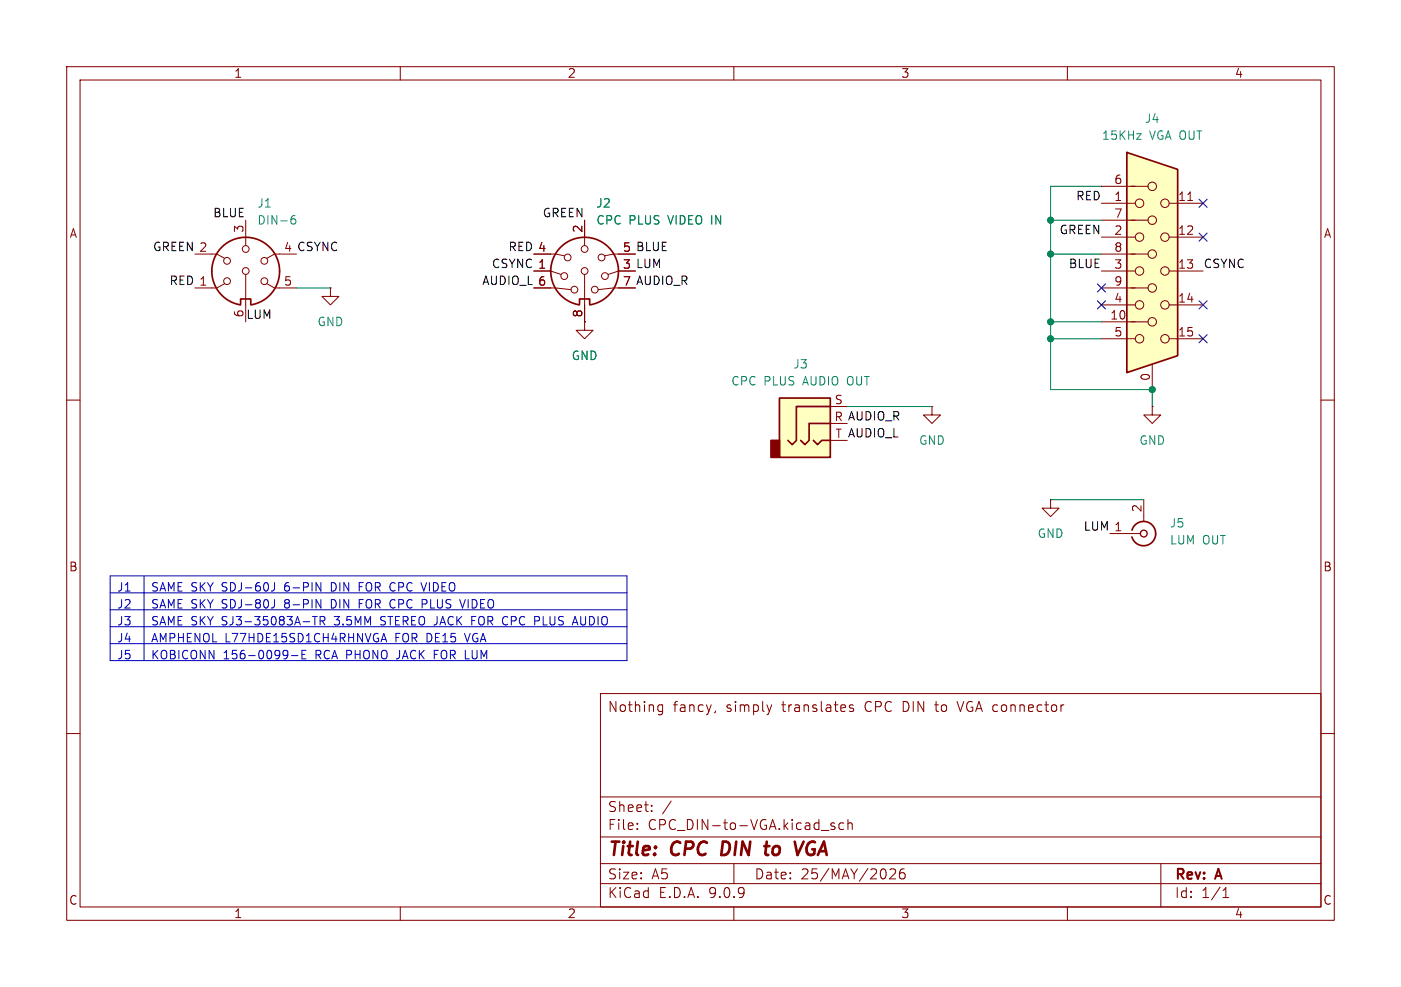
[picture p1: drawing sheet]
(kicad_sch
 (version 20250114)
 (generator "eeschema")
 (generator_version "9.0")
 (paper "A5")
 (title_block
  (title "CPC DIN to VGA")
  (date "25/MAY/2026")
  (rev "A")
  (comment 4 "Nothing fancy, simply translates CPC DIN to VGA connector"))
 (lib_symbols
  (symbol "Connector:Conn_Coaxial"
   (pin_names
    (offset 1.016) (hide yes)) (exclude_from_sim no) (in_bom yes) (on_board yes)
   (property "Reference" "J" (at 0.254 3.048 0) (effects (font (size 1.27 1.27))))
   (property "Value" "Conn_Coaxial" (at 2.921 0 90) (effects (font (size 1.27 1.27))))
   (property "Footprint" "" (at 0 0 0) (effects (font (size 1.27 1.27)) (hide yes)))
   (property "Datasheet" "~" (at 0 0 0) (effects (font (size 1.27 1.27)) (hide yes)))
   (property "Description" "coaxial connector (BNC, SMA, SMB, SMC, Cinch/RCA, LEMO, ...)" (at 0 0 0) (effects (font (size 1.27 1.27)) (hide yes)))
   (symbol "Conn_Coaxial_0_1"
    (polyline (pts (xy -2.54 0) (xy -0.508 0)) (stroke (width 0) (type default)) (fill (type none)))
    (arc (start 1.778 0) (mid 0.222 -1.8079) (end -1.778 -0.508) (stroke (width 0.254) (type default)) (fill (type none)))
    (arc (start -1.778 0.508) (mid 0.2221 1.8084) (end 1.778 0) (stroke (width 0.254) (type default)) (fill (type none)))
    (circle (center 0 0) (radius 0.508) (stroke (width 0.2032) (type default)) (fill (type none)))
    (polyline (pts (xy 0 -2.54) (xy 0 -1.778)) (stroke (width 0) (type default)) (fill (type none))))
   (symbol "Conn_Coaxial_1_1"
    (pin passive line (at -5.08 0 0) (length 2.54) (name "In" (effects (font (size 1.27 1.27)))) (number "1" (effects (font (size 1.27 1.27)))))
    (pin passive line (at 0 -5.08 90) (length 2.54) (name "Ext" (effects (font (size 1.27 1.27)))) (number "2" (effects (font (size 1.27 1.27))))))
   (embedded_fonts no))
  (symbol "Connector:DE15_Socket_HighDensity_MountingHoles"
   (pin_names
    (offset 1.016) (hide yes)) (exclude_from_sim no) (in_bom yes) (on_board yes)
   (property "Reference" "J" (at 0 21.59 0) (effects (font (size 1.27 1.27))))
   (property "Value" "DE15_Socket_HighDensity_MountingHoles" (at 0 19.05 0) (effects (font (size 1.27 1.27))))
   (property "Footprint" "" (at -24.13 10.16 0) (effects (font (size 1.27 1.27)) (hide yes)))
   (property "Datasheet" "~" (at -24.13 10.16 0) (effects (font (size 1.27 1.27)) (hide yes)))
   (property "Description" "15-pin D-SUB connector, socket (female), High density (3 columns), Triple Row, Generic, VGA-connector, Mounting Hole" (at 0 0 0) (effects (font (size 1.27 1.27)) (hide yes)))
   (symbol "DE15_Socket_HighDensity_MountingHoles_0_1"
    (polyline (pts (xy -3.81 17.78) (xy -3.81 -15.24) (xy 3.81 -12.7) (xy 3.81 15.24) (xy -3.81 17.78)) (stroke (width 0.254) (type default)) (fill (type background)))
    (polyline (pts (xy -3.175 7.62) (xy -0.635 7.62)) (stroke (width 0) (type default)) (fill (type none)))
    (circle (center -1.905 10.16) (radius 0.635) (stroke (width 0) (type default)) (fill (type none)))
    (circle (center -1.905 5.08) (radius 0.635) (stroke (width 0) (type default)) (fill (type none)))
    (circle (center -1.905 0) (radius 0.635) (stroke (width 0) (type default)) (fill (type none)))
    (circle (center -1.905 -5.08) (radius 0.635) (stroke (width 0) (type default)) (fill (type none)))
    (circle (center -1.905 -10.16) (radius 0.635) (stroke (width 0) (type default)) (fill (type none)))
    (polyline (pts (xy -0.635 12.7) (xy -3.175 12.7)) (stroke (width 0) (type default)) (fill (type none)))
    (polyline (pts (xy -0.635 2.54) (xy -3.175 2.54)) (stroke (width 0) (type default)) (fill (type none)))
    (polyline (pts (xy -0.635 -2.54) (xy -3.175 -2.54)) (stroke (width 0) (type default)) (fill (type none)))
    (polyline (pts (xy -0.635 -7.62) (xy -3.175 -7.62)) (stroke (width 0) (type default)) (fill (type none)))
    (circle (center 0 12.7) (radius 0.635) (stroke (width 0) (type default)) (fill (type none)))
    (circle (center 0 7.62) (radius 0.635) (stroke (width 0) (type default)) (fill (type none)))
    (circle (center 0 2.54) (radius 0.635) (stroke (width 0) (type default)) (fill (type none)))
    (circle (center 0 -2.54) (radius 0.635) (stroke (width 0) (type default)) (fill (type none)))
    (circle (center 0 -7.62) (radius 0.635) (stroke (width 0) (type default)) (fill (type none)))
    (circle (center 1.905 10.16) (radius 0.635) (stroke (width 0) (type default)) (fill (type none)))
    (circle (center 1.905 5.08) (radius 0.635) (stroke (width 0) (type default)) (fill (type none)))
    (circle (center 1.905 0) (radius 0.635) (stroke (width 0) (type default)) (fill (type none)))
    (circle (center 1.905 -5.08) (radius 0.635) (stroke (width 0) (type default)) (fill (type none)))
    (circle (center 1.905 -10.16) (radius 0.635) (stroke (width 0) (type default)) (fill (type none))))
   (symbol "DE15_Socket_HighDensity_MountingHoles_1_1"
    (pin passive line (at -7.62 12.7 0) (length 5.08) (name "~" (effects (font (size 1.27 1.27)))) (number "6" (effects (font (size 1.27 1.27)))))
    (pin passive line (at -7.62 10.16 0) (length 5.08) (name "~" (effects (font (size 1.27 1.27)))) (number "1" (effects (font (size 1.27 1.27)))))
    (pin passive line (at -7.62 7.62 0) (length 5.08) (name "~" (effects (font (size 1.27 1.27)))) (number "7" (effects (font (size 1.27 1.27)))))
    (pin passive line (at -7.62 5.08 0) (length 5.08) (name "~" (effects (font (size 1.27 1.27)))) (number "2" (effects (font (size 1.27 1.27)))))
    (pin passive line (at -7.62 2.54 0) (length 5.08) (name "~" (effects (font (size 1.27 1.27)))) (number "8" (effects (font (size 1.27 1.27)))))
    (pin passive line (at -7.62 0 0) (length 5.08) (name "~" (effects (font (size 1.27 1.27)))) (number "3" (effects (font (size 1.27 1.27)))))
    (pin passive line (at -7.62 -2.54 0) (length 5.08) (name "~" (effects (font (size 1.27 1.27)))) (number "9" (effects (font (size 1.27 1.27)))))
    (pin passive line (at -7.62 -5.08 0) (length 5.08) (name "~" (effects (font (size 1.27 1.27)))) (number "4" (effects (font (size 1.27 1.27)))))
    (pin passive line (at -7.62 -7.62 0) (length 5.08) (name "~" (effects (font (size 1.27 1.27)))) (number "10" (effects (font (size 1.27 1.27)))))
    (pin passive line (at -7.62 -10.16 0) (length 5.08) (name "~" (effects (font (size 1.27 1.27)))) (number "5" (effects (font (size 1.27 1.27)))))
    (pin passive line (at 0 -17.78 90) (length 3.81) (name "~" (effects (font (size 1.27 1.27)))) (number "0" (effects (font (size 1.27 1.27)))))
    (pin passive line (at 7.62 10.16 180) (length 5.08) (name "~" (effects (font (size 1.27 1.27)))) (number "11" (effects (font (size 1.27 1.27)))))
    (pin passive line (at 7.62 5.08 180) (length 5.08) (name "~" (effects (font (size 1.27 1.27)))) (number "12" (effects (font (size 1.27 1.27)))))
    (pin passive line (at 7.62 0 180) (length 5.08) (name "~" (effects (font (size 1.27 1.27)))) (number "13" (effects (font (size 1.27 1.27)))))
    (pin passive line (at 7.62 -5.08 180) (length 5.08) (name "~" (effects (font (size 1.27 1.27)))) (number "14" (effects (font (size 1.27 1.27)))))
    (pin passive line (at 7.62 -10.16 180) (length 5.08) (name "~" (effects (font (size 1.27 1.27)))) (number "15" (effects (font (size 1.27 1.27))))))
   (embedded_fonts no))
  (symbol "Connector:DIN-6"
   (pin_names
    (offset 1.016)) (exclude_from_sim no) (in_bom yes) (on_board yes)
   (property "Reference" "J" (at 3.175 5.715 0) (effects (font (size 1.27 1.27))))
   (property "Value" "DIN-6" (at 4.445 -4.445 0) (effects (font (size 1.27 1.27)) (justify left)))
   (property "Footprint" "" (at 0 0 0) (effects (font (size 1.27 1.27)) (hide yes)))
   (property "Datasheet" "http://www.mouser.com/ds/2/18/40_c091_abd_e-75918.pdf" (at 0 0 0) (effects (font (size 1.27 1.27)) (hide yes)))
   (property "Description" "6-pin DIN connector" (at 0 0 0) (effects (font (size 1.27 1.27)) (hide yes)))
   (symbol "DIN-6_0_1"
    (polyline (pts (xy -5.08 2.54) (xy -4.318 2.54) (xy -3.175 1.905)) (stroke (width 0) (type default)) (fill (type none)))
    (polyline (pts (xy -5.08 -2.54) (xy -4.318 -2.54) (xy -3.175 -1.905)) (stroke (width 0) (type default)) (fill (type none)))
    (circle (center -2.794 1.524) (radius 0.508) (stroke (width 0) (type default)) (fill (type none)))
    (circle (center -2.794 -1.524) (radius 0.508) (stroke (width 0) (type default)) (fill (type none)))
    (polyline (pts (xy -0.762 -4.953) (xy -0.762 -4.191) (xy 0.762 -4.191) (xy 0.762 -4.953)) (stroke (width 0.254) (type default)) (fill (type none)))
    (arc (start 5.08 0) (mid 3.8673 -3.3444) (end 0.762 -5.08) (stroke (width 0.254) (type default)) (fill (type none)))
    (polyline (pts (xy 0 5.08) (xy 0 3.81)) (stroke (width 0) (type default)) (fill (type none)))
    (circle (center 0 3.302) (radius 0.508) (stroke (width 0) (type default)) (fill (type none)))
    (circle (center 0 0) (radius 0.508) (stroke (width 0) (type default)) (fill (type none)))
    (arc (start -5.08 0) (mid 0 5.0579) (end 5.08 0) (stroke (width 0.254) (type default)) (fill (type none)))
    (polyline (pts (xy 0 -5.08) (xy 0 -0.508)) (stroke (width 0) (type default)) (fill (type none)))
    (arc (start -0.762 -5.08) (mid -3.8597 -3.3379) (end -5.08 0) (stroke (width 0.254) (type default)) (fill (type none)))
    (circle (center 2.794 1.524) (radius 0.508) (stroke (width 0) (type default)) (fill (type none)))
    (circle (center 2.794 -1.524) (radius 0.508) (stroke (width 0) (type default)) (fill (type none)))
    (polyline (pts (xy 5.08 2.54) (xy 4.318 2.54) (xy 3.175 1.905)) (stroke (width 0) (type default)) (fill (type none)))
    (polyline (pts (xy 5.08 -2.54) (xy 4.318 -2.54) (xy 3.175 -1.905)) (stroke (width 0) (type default)) (fill (type none))))
   (symbol "DIN-6_1_1"
    (pin passive line (at -7.62 2.54 0) (length 2.54) (name "~" (effects (font (size 1.27 1.27)))) (number "2" (effects (font (size 1.27 1.27)))))
    (pin passive line (at -7.62 -2.54 0) (length 2.54) (name "~" (effects (font (size 1.27 1.27)))) (number "1" (effects (font (size 1.27 1.27)))))
    (pin passive line (at 0 7.62 270) (length 2.54) (name "~" (effects (font (size 1.27 1.27)))) (number "3" (effects (font (size 1.27 1.27)))))
    (pin passive line (at 0 -7.62 90) (length 2.54) (name "~" (effects (font (size 1.27 1.27)))) (number "6" (effects (font (size 1.27 1.27)))))
    (pin passive line (at 7.62 2.54 180) (length 2.54) (name "~" (effects (font (size 1.27 1.27)))) (number "4" (effects (font (size 1.27 1.27)))))
    (pin passive line (at 7.62 -2.54 180) (length 2.54) (name "~" (effects (font (size 1.27 1.27)))) (number "5" (effects (font (size 1.27 1.27))))))
   (embedded_fonts no))
  (symbol "Connector:DIN-8"
   (pin_names
    (offset 1.016)) (exclude_from_sim no) (in_bom yes) (on_board yes)
   (property "Reference" "J" (at 3.175 5.715 0) (effects (font (size 1.27 1.27))))
   (property "Value" "DIN-8" (at 2.032 -5.842 0) (effects (font (size 1.27 1.27)) (justify left)))
   (property "Footprint" "" (at 0 0 0) (effects (font (size 1.27 1.27)) (hide yes)))
   (property "Datasheet" "http://www.mouser.com/ds/2/18/40_c091_abd_e-75918.pdf" (at 0 0 0) (effects (font (size 1.27 1.27)) (hide yes)))
   (property "Description" "8-pin DIN connector" (at 0 0 0) (effects (font (size 1.27 1.27)) (hide yes)))
   (symbol "DIN-8_0_1"
    (polyline (pts (xy -5.08 2.54) (xy -4.318 2.54) (xy -3.048 2.286)) (stroke (width 0) (type default)) (fill (type none)))
    (polyline (pts (xy -5.08 0) (xy -3.556 -0.508)) (stroke (width 0) (type default)) (fill (type none)))
    (polyline (pts (xy -5.08 -2.54) (xy -4.318 -2.54) (xy -2.032 -2.794)) (stroke (width 0) (type default)) (fill (type none)))
    (circle (center -3.048 -0.762) (radius 0.508) (stroke (width 0) (type default)) (fill (type none)))
    (circle (center -2.54 2.032) (radius 0.508) (stroke (width 0) (type default)) (fill (type none)))
    (circle (center -1.524 -2.794) (radius 0.508) (stroke (width 0) (type default)) (fill (type none)))
    (polyline (pts (xy -0.762 -4.953) (xy -0.762 -4.191) (xy 0.762 -4.191) (xy 0.762 -4.953)) (stroke (width 0.254) (type default)) (fill (type none)))
    (arc (start 5.08 0) (mid 3.8673 -3.3444) (end 0.762 -5.08) (stroke (width 0.254) (type default)) (fill (type none)))
    (polyline (pts (xy 0 5.08) (xy 0 3.81)) (stroke (width 0) (type default)) (fill (type none)))
    (circle (center 0 3.302) (radius 0.508) (stroke (width 0) (type default)) (fill (type none)))
    (circle (center 0 0) (radius 0.508) (stroke (width 0) (type default)) (fill (type none)))
    (arc (start -5.08 0) (mid 0 5.0579) (end 5.08 0) (stroke (width 0.254) (type default)) (fill (type none)))
    (polyline (pts (xy 0 -0.508) (xy 0 -5.08)) (stroke (width 0) (type default)) (fill (type none)))
    (arc (start -0.762 -5.08) (mid -3.8597 -3.3379) (end -5.08 0) (stroke (width 0.254) (type default)) (fill (type none)))
    (circle (center 1.524 -2.794) (radius 0.508) (stroke (width 0) (type default)) (fill (type none)))
    (circle (center 2.54 2.032) (radius 0.508) (stroke (width 0) (type default)) (fill (type none)))
    (circle (center 3.048 -0.762) (radius 0.508) (stroke (width 0) (type default)) (fill (type none)))
    (polyline (pts (xy 5.08 2.54) (xy 4.318 2.54) (xy 3.048 2.286)) (stroke (width 0) (type default)) (fill (type none)))
    (polyline (pts (xy 5.08 0) (xy 3.556 -0.508)) (stroke (width 0) (type default)) (fill (type none)))
    (polyline (pts (xy 5.08 -2.54) (xy 4.318 -2.54) (xy 2.032 -2.794)) (stroke (width 0) (type default)) (fill (type none))))
   (symbol "DIN-8_1_1"
    (pin passive line (at -7.62 2.54 0) (length 2.54) (name "~" (effects (font (size 1.27 1.27)))) (number "4" (effects (font (size 1.27 1.27)))))
    (pin passive line (at -7.62 0 0) (length 2.54) (name "~" (effects (font (size 1.27 1.27)))) (number "1" (effects (font (size 1.27 1.27)))))
    (pin passive line (at -7.62 -2.54 0) (length 2.54) (name "~" (effects (font (size 1.27 1.27)))) (number "6" (effects (font (size 1.27 1.27)))))
    (pin passive line (at 0 7.62 270) (length 2.54) (name "~" (effects (font (size 1.27 1.27)))) (number "2" (effects (font (size 1.27 1.27)))))
    (pin passive line (at 0 -7.62 90) (length 2.54) (name "~" (effects (font (size 1.27 1.27)))) (number "8" (effects (font (size 1.27 1.27)))))
    (pin passive line (at 7.62 2.54 180) (length 2.54) (name "~" (effects (font (size 1.27 1.27)))) (number "5" (effects (font (size 1.27 1.27)))))
    (pin passive line (at 7.62 0 180) (length 2.54) (name "~" (effects (font (size 1.27 1.27)))) (number "3" (effects (font (size 1.27 1.27)))))
    (pin passive line (at 7.62 -2.54 180) (length 2.54) (name "~" (effects (font (size 1.27 1.27)))) (number "7" (effects (font (size 1.27 1.27))))))
   (embedded_fonts no))
  (symbol "Connector_Audio:AudioJack3" (exclude_from_sim no) (in_bom yes) (on_board yes)
   (property "Reference" "J" (at 0 8.89 0) (effects (font (size 1.27 1.27))))
   (property "Value" "AudioJack3" (at 0 6.35 0) (effects (font (size 1.27 1.27))))
   (property "Footprint" "" (at 0 0 0) (effects (font (size 1.27 1.27)) (hide yes)))
   (property "Datasheet" "~" (at 0 0 0) (effects (font (size 1.27 1.27)) (hide yes)))
   (property "Description" "Audio Jack, 3 Poles (Stereo / TRS)" (at 0 0 0) (effects (font (size 1.27 1.27)) (hide yes)))
   (symbol "AudioJack3_0_1"
    (rectangle (start -5.08 -5.08) (end -6.35 -2.54) (stroke (width 0.254) (type default)) (fill (type outline)))
    (polyline (pts (xy -1.905 -2.54) (xy -1.27 -3.175) (xy -0.635 -2.54) (xy -0.635 0) (xy 2.54 0)) (stroke (width 0.254) (type default)) (fill (type none)))
    (polyline (pts (xy 0 -2.54) (xy 0.635 -3.175) (xy 1.27 -2.54) (xy 2.54 -2.54)) (stroke (width 0.254) (type default)) (fill (type none)))
    (rectangle (start 2.54 3.81) (end -5.08 -5.08) (stroke (width 0.254) (type default)) (fill (type background)))
    (polyline (pts (xy 2.54 2.54) (xy -2.54 2.54) (xy -2.54 -2.54) (xy -3.175 -3.175) (xy -3.81 -2.54)) (stroke (width 0.254) (type default)) (fill (type none))))
   (symbol "AudioJack3_1_1"
    (pin passive line (at 5.08 2.54 180) (length 2.54) (name "~" (effects (font (size 1.27 1.27)))) (number "S" (effects (font (size 1.27 1.27)))))
    (pin passive line (at 5.08 0 180) (length 2.54) (name "~" (effects (font (size 1.27 1.27)))) (number "R" (effects (font (size 1.27 1.27)))))
    (pin passive line (at 5.08 -2.54 180) (length 2.54) (name "~" (effects (font (size 1.27 1.27)))) (number "T" (effects (font (size 1.27 1.27))))))
   (embedded_fonts no))
  (symbol "GND_1"
   (power)
   (pin_numbers (hide yes))
   (pin_names
    (offset 0) (hide yes)) (exclude_from_sim no) (in_bom yes) (on_board yes)
   (property "Reference" "#PWR" (at 0 -6.35 0) (effects (font (size 1.27 1.27)) (hide yes)))
   (property "Value" "GND" (at 0 -3.81 0) (effects (font (size 1.27 1.27))))
   (property "Footprint" "" (at 0 0 0) (effects (font (size 1.27 1.27)) (hide yes)))
   (property "Datasheet" "" (at 0 0 0) (effects (font (size 1.27 1.27)) (hide yes)))
   (property "Description" "Power symbol creates a global label with name \"GND\" , ground" (at 0 0 0) (effects (font (size 1.27 1.27)) (hide yes)))
   (symbol "GND_1_0_1"
    (polyline (pts (xy 0 0) (xy 0 -1.27) (xy 1.27 -1.27) (xy 0 -2.54) (xy -1.27 -1.27) (xy 0 -1.27)) (stroke (width 0) (type default)) (fill (type none))))
   (symbol "GND_1_1_1"
    (pin power_in line (at 0 0 270) (length 0) (name "~" (effects (font (size 1.27 1.27)))) (number "1" (effects (font (size 1.27 1.27))))))
   (embedded_fonts no))
  (symbol "GND_2"
   (power)
   (pin_numbers (hide yes))
   (pin_names
    (offset 0) (hide yes)) (exclude_from_sim no) (in_bom yes) (on_board yes)
   (property "Reference" "#PWR" (at 0 -6.35 0) (effects (font (size 1.27 1.27)) (hide yes)))
   (property "Value" "GND" (at 0 -3.81 0) (effects (font (size 1.27 1.27))))
   (property "Footprint" "" (at 0 0 0) (effects (font (size 1.27 1.27)) (hide yes)))
   (property "Datasheet" "" (at 0 0 0) (effects (font (size 1.27 1.27)) (hide yes)))
   (property "Description" "Power symbol creates a global label with name \"GND\" , ground" (at 0 0 0) (effects (font (size 1.27 1.27)) (hide yes)))
   (symbol "GND_2_0_1"
    (polyline (pts (xy 0 0) (xy 0 -1.27) (xy 1.27 -1.27) (xy 0 -2.54) (xy -1.27 -1.27) (xy 0 -1.27)) (stroke (width 0) (type default)) (fill (type none))))
   (symbol "GND_2_1_1"
    (pin power_in line (at 0 0 270) (length 0) (name "~" (effects (font (size 1.27 1.27)))) (number "1" (effects (font (size 1.27 1.27))))))
   (embedded_fonts no)))
 (junction
  (at 157.48 48.26)
  (diameter 0)
  (color 0 0 0 0))
 (junction
  (at 157.48 50.8)
  (diameter 0)
  (color 0 0 0 0))
 (junction
  (at 157.48 38.1)
  (diameter 0)
  (color 0 0 0 0))
 (junction
  (at 157.48 33.02)
  (diameter 0)
  (color 0 0 0 0))
 (junction
  (at 172.72 58.42)
  (diameter 0)
  (color 0 0 0 0))
 (no_connect
  (at 180.34 45.72))
 (no_connect
  (at 180.34 50.8))
 (no_connect
  (at 180.34 35.56))
 (no_connect
  (at 165.1 45.72))
 (no_connect
  (at 180.34 30.48))
 (no_connect
  (at 165.1 43.18))
 (wire
  (pts (xy 157.48 27.94) (xy 157.48 33.02))
  (stroke (width 0) (type default)))
 (wire
  (pts (xy 157.48 50.8) (xy 165.1 50.8))
  (stroke (width 0) (type default)))
 (wire
  (pts (xy 157.48 38.1) (xy 157.48 48.26))
  (stroke (width 0) (type default)))
 (wire
  (pts (xy 165.1 27.94) (xy 157.48 27.94))
  (stroke (width 0) (type default)))
 (wire
  (pts (xy 157.48 48.26) (xy 165.1 48.26))
  (stroke (width 0) (type default)))
 (wire
  (pts (xy 157.48 33.02) (xy 157.48 38.1))
  (stroke (width 0) (type default)))
 (wire
  (pts (xy 157.48 58.42) (xy 172.72 58.42))
  (stroke (width 0) (type default)))
 (wire
  (pts (xy 157.48 33.02) (xy 165.1 33.02))
  (stroke (width 0) (type default)))
 (wire
  (pts (xy 171.45 74.93) (xy 157.48 74.93))
  (stroke (width 0) (type default)))
 (wire
  (pts (xy 44.45 43.18) (xy 49.53 43.18))
  (stroke (width 0) (type default)))
 (wire
  (pts (xy 157.48 50.8) (xy 157.48 58.42))
  (stroke (width 0) (type default)))
 (wire
  (pts (xy 172.72 60.96) (xy 172.72 58.42))
  (stroke (width 0) (type default)))
 (wire
  (pts (xy 157.48 38.1) (xy 165.1 38.1))
  (stroke (width 0) (type default)))
 (wire
  (pts (xy 157.48 48.26) (xy 157.48 50.8))
  (stroke (width 0) (type default)))
 (wire
  (pts (xy 127 60.96) (xy 139.7 60.96))
  (stroke (width 0) (type default)))
 (table
  (column_count 2)
  (border
   (external yes)
   (header yes) (stroke (width 0) (type solid)))
  (separators
   (rows yes)
   (cols yes) (stroke (width 0) (type solid)))
  (column_widths 5.08 72.39)
  (row_heights 2.54 2.54 2.54 2.54 2.54)
  (cells
   (table_cell "J1" (exclude_from_sim no) (at 16.51 86.36 0) (size 5.08 2.54)
    (margins 0.9525 0.9525 0.9525 0.9525)
    (span 1 1) (fill (type none)) (effects (font (size 1.27 1.27)) (justify left top)))
   (table_cell "SAME SKY SDJ-60J 6-PIN DIN FOR CPC VIDEO" (exclude_from_sim no) (at 21.59 86.36 0) (size 72.39 2.54)
    (margins 0.9525 0.9525 0.9525 0.9525)
    (span 1 1) (fill (type none)) (effects (font (size 1.27 1.27)) (justify left top)))
   (table_cell "J2" (exclude_from_sim no) (at 16.51 88.9 0) (size 5.08 2.54)
    (margins 0.9525 0.9525 0.9525 0.9525)
    (span 1 1) (fill (type none)) (effects (font (size 1.27 1.27)) (justify left top)))
   (table_cell "SAME SKY SDJ-80J 8-PIN DIN FOR CPC PLUS VIDEO" (exclude_from_sim no) (at 21.59 88.9 0) (size 72.39 2.54)
    (margins 0.9525 0.9525 0.9525 0.9525)
    (span 1 1) (fill (type none)) (effects (font (size 1.27 1.27)) (justify left top)))
   (table_cell "J3" (exclude_from_sim no) (at 16.51 91.44 0) (size 5.08 2.54)
    (margins 0.9525 0.9525 0.9525 0.9525)
    (span 1 1) (fill (type none)) (effects (font (size 1.27 1.27)) (justify left top)))
   (table_cell "SAME SKY SJ3-35083A-TR 3.5MM STEREO JACK FOR CPC PLUS AUDIO" (exclude_from_sim no) (at 21.59 91.44 0) (size 72.39 2.54)
    (margins 0.9525 0.9525 0.9525 0.9525)
    (span 1 1) (fill (type none)) (effects (font (size 1.27 1.27)) (justify left top)))
   (table_cell "J4" (exclude_from_sim no) (at 16.51 93.98 0) (size 5.08 2.54)
    (margins 0.9525 0.9525 0.9525 0.9525)
    (span 1 1) (fill (type none)) (effects (font (size 1.27 1.27)) (justify left top)))
   (table_cell "AMPHENOL L77HDE15SD1CH4RHNVGA FOR DE15 VGA" (exclude_from_sim no) (at 21.59 93.98 0) (size 72.39 2.54)
    (margins 0.9525 0.9525 0.9525 0.9525)
    (span 1 1) (fill (type none)) (effects (font (size 1.27 1.27)) (justify left top)))
   (table_cell "J5" (exclude_from_sim no) (at 16.51 96.52 0) (size 5.08 2.54)
    (margins 0.9525 0.9525 0.9525 0.9525)
    (span 1 1) (fill (type none)) (effects (font (size 1.27 1.27)) (justify left top)))
   (table_cell "KOBICONN 156-0099-E RCA PHONO JACK FOR LUM" (exclude_from_sim no) (at 21.59 96.52 0) (size 72.39 2.54)
    (margins 0.9525 0.9525 0.9525 0.9525)
    (span 1 1) (fill (type none)) (effects (font (size 1.27 1.27)) (justify left top)))))
 (label "CSYNC"
  (at 180.34 40.64 0)
  (effects (font (size 1.27 1.27)) (justify left bottom)))
 (label "BLUE"
  (at 95.25 38.1 0)
  (effects (font (size 1.27 1.27)) (justify left bottom)))
 (label "LUM"
  (at 95.25 40.64 0)
  (effects (font (size 1.27 1.27)) (justify left bottom)))
 (label "GREEN"
  (at 29.21 38.1 180)
  (effects (font (size 1.27 1.27)) (justify right bottom)))
 (label "AUDIO_R"
  (at 95.25 43.18 0)
  (effects (font (size 1.27 1.27)) (justify left bottom)))
 (label "LUM"
  (at 36.83 48.26 0)
  (effects (font (size 1.27 1.27)) (justify left bottom)))
 (label "RED"
  (at 165.1 30.48 180)
  (effects (font (size 1.27 1.27)) (justify right bottom)))
 (label "RED"
  (at 29.21 43.18 180)
  (effects (font (size 1.27 1.27)) (justify right bottom)))
 (label "BLUE"
  (at 165.1 40.64 180)
  (effects (font (size 1.27 1.27)) (justify right bottom)))
 (label "GREEN"
  (at 165.1 35.56 180)
  (effects (font (size 1.27 1.27)) (justify right bottom)))
 (label "RED"
  (at 80.01 38.1 180)
  (effects (font (size 1.27 1.27)) (justify right bottom)))
 (label "AUDIO_L"
  (at 80.01 43.18 180)
  (effects (font (size 1.27 1.27)) (justify right bottom)))
 (label "AUDIO_L"
  (at 127 66.04 0)
  (effects (font (size 1.27 1.27)) (justify left bottom)))
 (label "CSYNC"
  (at 44.45 38.1 0)
  (effects (font (size 1.27 1.27)) (justify left bottom)))
 (label "GREEN"
  (at 87.63 33.02 180)
  (effects (font (size 1.27 1.27)) (justify right bottom)))
 (label "AUDIO_R"
  (at 127 63.5 0)
  (effects (font (size 1.27 1.27)) (justify left bottom)))
 (label "BLUE"
  (at 36.83 33.02 180)
  (effects (font (size 1.27 1.27)) (justify right bottom)))
 (label "CSYNC"
  (at 80.01 40.64 180)
  (effects (font (size 1.27 1.27)) (justify right bottom)))
 (label "LUM"
  (at 166.37 80.01 180)
  (effects (font (size 1.27 1.27)) (justify right bottom)))
 (symbol
  (lib_name "GND_2")
  (lib_id "power:GND")
  (at 87.63 48.26 0)
  (unit 1)
  (exclude_from_sim no)
  (in_bom yes)
  (on_board yes)
  (dnp no)
  (fields_autoplaced yes)
  (property "Reference" "#PWR01" (at 87.63 54.61 0) (effects (font (size 1.27 1.27)) (hide yes)))
  (property "Value" "GND" (at 87.63 53.34 0) (effects (font (size 1.27 1.27))))
  (property "Footprint" "" (at 87.63 48.26 0) (effects (font (size 1.27 1.27)) (hide yes)))
  (property "Datasheet" "" (at 87.63 48.26 0) (effects (font (size 1.27 1.27)) (hide yes)))
  (property "Description" "Power symbol creates a global label with name \"GND\" , ground" (at 87.63 48.26 0) (effects (font (size 1.27 1.27)) (hide yes)))
  (pin "1"))
 (symbol
  (lib_name "GND_2")
  (lib_id "power:GND")
  (at 157.48 74.93 0)
  (unit 1)
  (exclude_from_sim no)
  (in_bom yes)
  (on_board yes)
  (dnp no)
  (fields_autoplaced yes)
  (property "Reference" "#PWR05" (at 157.48 81.28 0) (effects (font (size 1.27 1.27)) (hide yes)))
  (property "Value" "GND" (at 157.48 80.01 0) (effects (font (size 1.27 1.27))))
  (property "Footprint" "" (at 157.48 74.93 0) (effects (font (size 1.27 1.27)) (hide yes)))
  (property "Datasheet" "" (at 157.48 74.93 0) (effects (font (size 1.27 1.27)) (hide yes)))
  (property "Description" "Power symbol creates a global label with name \"GND\" , ground" (at 157.48 74.93 0) (effects (font (size 1.27 1.27)) (hide yes)))
  (pin "1"))
 (symbol
  (lib_id "Connector:Conn_Coaxial")
  (at 171.45 80.01 0)
  (mirror x)
  (unit 1)
  (exclude_from_sim no)
  (in_bom yes)
  (on_board yes)
  (dnp no)
  (property "Reference" "J5" (at 175.26 78.4467 0) (effects (font (size 1.27 1.27)) (justify left)))
  (property "Value" "LUM OUT" (at 175.26 80.9867 0) (effects (font (size 1.27 1.27)) (justify left)))
  (property "Footprint" "Clueless_Engineer:1560099E" (at 171.45 80.01 0) (effects (font (size 1.27 1.27)) (hide yes)))
  (property "Datasheet" "~" (at 171.45 80.01 0) (effects (font (size 1.27 1.27)) (hide yes)))
  (property "Description" "coaxial connector (BNC, SMA, SMB, SMC, Cinch/RCA, LEMO, ...)" (at 171.45 80.01 0) (effects (font (size 1.27 1.27)) (hide yes)))
  (pin "1")
  (pin "2"))
 (symbol
  (lib_name "GND_2")
  (lib_id "power:GND")
  (at 49.53 43.18 0)
  (unit 1)
  (exclude_from_sim no)
  (in_bom yes)
  (on_board yes)
  (dnp no)
  (fields_autoplaced yes)
  (property "Reference" "#PWR04" (at 49.53 49.53 0) (effects (font (size 1.27 1.27)) (hide yes)))
  (property "Value" "GND" (at 49.53 48.26 0) (effects (font (size 1.27 1.27))))
  (property "Footprint" "" (at 49.53 43.18 0) (effects (font (size 1.27 1.27)) (hide yes)))
  (property "Datasheet" "" (at 49.53 43.18 0) (effects (font (size 1.27 1.27)) (hide yes)))
  (property "Description" "Power symbol creates a global label with name \"GND\" , ground" (at 49.53 43.18 0) (effects (font (size 1.27 1.27)) (hide yes)))
  (pin "1"))
 (symbol
  (lib_id "Connector:DE15_Socket_HighDensity_MountingHoles")
  (at 172.72 40.64 0)
  (unit 1)
  (exclude_from_sim no)
  (in_bom yes)
  (on_board yes)
  (dnp no)
  (property "Reference" "J4" (at 172.72 17.78 0) (effects (font (size 1.27 1.27))))
  (property "Value" "15KHz VGA OUT" (at 172.72 20.32 0) (effects (font (size 1.27 1.27))))
  (property "Footprint" "Connector_Dsub:DSUB-15-HD_Socket_Horizontal_P2.29x2.54mm_EdgePinOffset8.35mm_Housed_MountingHolesOffset10.89mm" (at 148.59 30.48 0) (effects (font (size 1.27 1.27)) (hide yes)))
  (property "Datasheet" "~" (at 148.59 30.48 0) (effects (font (size 1.27 1.27)) (hide yes)))
  (property "Description" "15-pin D-SUB connector, socket (female), High density (3 columns), Triple Row, Generic, VGA-connector, Mounting Hole" (at 172.72 40.64 0) (effects (font (size 1.27 1.27)) (hide yes)))
  (pin "15")
  (pin "2")
  (pin "8")
  (pin "3")
  (pin "9")
  (pin "4")
  (pin "10")
  (pin "5")
  (pin "0")
  (pin "11")
  (pin "12")
  (pin "13")
  (pin "14")
  (pin "6")
  (pin "1")
  (pin "7"))
 (symbol
  (lib_id "Connector:DIN-6")
  (at 36.83 40.64 0)
  (unit 1)
  (exclude_from_sim no)
  (in_bom yes)
  (on_board yes)
  (dnp no)
  (fields_autoplaced yes)
  (property "Reference" "J1" (at 38.4811 30.48 0) (effects (font (size 1.27 1.27)) (justify left)))
  (property "Value" "DIN-6" (at 38.4811 33.02 0) (effects (font (size 1.27 1.27)) (justify left)))
  (property "Footprint" "Clueless_Engineer:SDF80J" (at 36.83 40.64 0) (effects (font (size 1.27 1.27)) (hide yes)))
  (property "Datasheet" "http://www.mouser.com/ds/2/18/40_c091_abd_e-75918.pdf" (at 36.83 40.64 0) (effects (font (size 1.27 1.27)) (hide yes)))
  (property "Description" "6-pin DIN connector" (at 36.83 40.64 0) (effects (font (size 1.27 1.27)) (hide yes)))
  (pin "2")
  (pin "1")
  (pin "3")
  (pin "6")
  (pin "4")
  (pin "5"))
 (symbol
  (lib_name "GND_1")
  (lib_id "power:GND")
  (at 139.7 60.96 0)
  (unit 1)
  (exclude_from_sim no)
  (in_bom yes)
  (on_board yes)
  (dnp no)
  (fields_autoplaced yes)
  (property "Reference" "#PWR02" (at 139.7 67.31 0) (effects (font (size 1.27 1.27)) (hide yes)))
  (property "Value" "GND" (at 139.7 66.04 0) (effects (font (size 1.27 1.27))))
  (property "Footprint" "" (at 139.7 60.96 0) (effects (font (size 1.27 1.27)) (hide yes)))
  (property "Datasheet" "" (at 139.7 60.96 0) (effects (font (size 1.27 1.27)) (hide yes)))
  (property "Description" "Power symbol creates a global label with name \"GND\" , ground" (at 139.7 60.96 0) (effects (font (size 1.27 1.27)) (hide yes)))
  (pin "1"))
 (symbol
  (lib_id "Connector:DIN-8")
  (at 87.63 40.64 0)
  (unit 1)
  (exclude_from_sim no)
  (in_bom yes)
  (on_board yes)
  (dnp no)
  (fields_autoplaced yes)
  (property "Reference" "J2" (at 89.2811 30.48 0) (effects (font (size 1.27 1.27)) (justify left)))
  (property "Value" "CPC PLUS VIDEO IN" (at 89.2811 33.02 0) (effects (font (size 1.27 1.27)) (justify left)))
  (property "Footprint" "Clueless_Engineer:SDF80J" (at 87.63 40.64 0) (effects (font (size 1.27 1.27)) (hide yes)))
  (property "Datasheet" "http://www.mouser.com/ds/2/18/40_c091_abd_e-75918.pdf" (at 87.63 40.64 0) (effects (font (size 1.27 1.27)) (hide yes)))
  (property "Description" "8-pin DIN connector" (at 87.63 40.64 0) (effects (font (size 1.27 1.27)) (hide yes)))
  (pin "3")
  (pin "2")
  (pin "5")
  (pin "8")
  (pin "6")
  (pin "7")
  (pin "1")
  (pin "4"))
 (symbol
  (lib_name "GND_2")
  (lib_id "power:GND")
  (at 172.72 60.96 0)
  (unit 1)
  (exclude_from_sim no)
  (in_bom yes)
  (on_board yes)
  (dnp no)
  (fields_autoplaced yes)
  (property "Reference" "#PWR03" (at 172.72 67.31 0) (effects (font (size 1.27 1.27)) (hide yes)))
  (property "Value" "GND" (at 172.72 66.04 0) (effects (font (size 1.27 1.27))))
  (property "Footprint" "" (at 172.72 60.96 0) (effects (font (size 1.27 1.27)) (hide yes)))
  (property "Datasheet" "" (at 172.72 60.96 0) (effects (font (size 1.27 1.27)) (hide yes)))
  (property "Description" "Power symbol creates a global label with name \"GND\" , ground" (at 172.72 60.96 0) (effects (font (size 1.27 1.27)) (hide yes)))
  (pin "1"))
 (symbol
  (lib_id "Connector_Audio:AudioJack3")
  (at 121.92 63.5 0)
  (unit 1)
  (exclude_from_sim no)
  (in_bom yes)
  (on_board yes)
  (dnp no)
  (fields_autoplaced yes)
  (property "Reference" "J3" (at 120.015 54.61 0) (effects (font (size 1.27 1.27))))
  (property "Value" "CPC PLUS AUDIO OUT" (at 120.015 57.15 0) (effects (font (size 1.27 1.27))))
  (property "Footprint" "Clueless_Engineer:SJ335083ATR" (at 121.92 63.5 0) (effects (font (size 1.27 1.27)) (hide yes)))
  (property "Datasheet" "~" (at 121.92 63.5 0) (effects (font (size 1.27 1.27)) (hide yes)))
  (property "Description" "Audio Jack, 3 Poles (Stereo / TRS)" (at 121.92 63.5 0) (effects (font (size 1.27 1.27)) (hide yes)))
  (pin "R")
  (pin "S")
  (pin "T"))
 (sheet_instances
  (path ""
   (page "1")))
 (embedded_fonts no))
